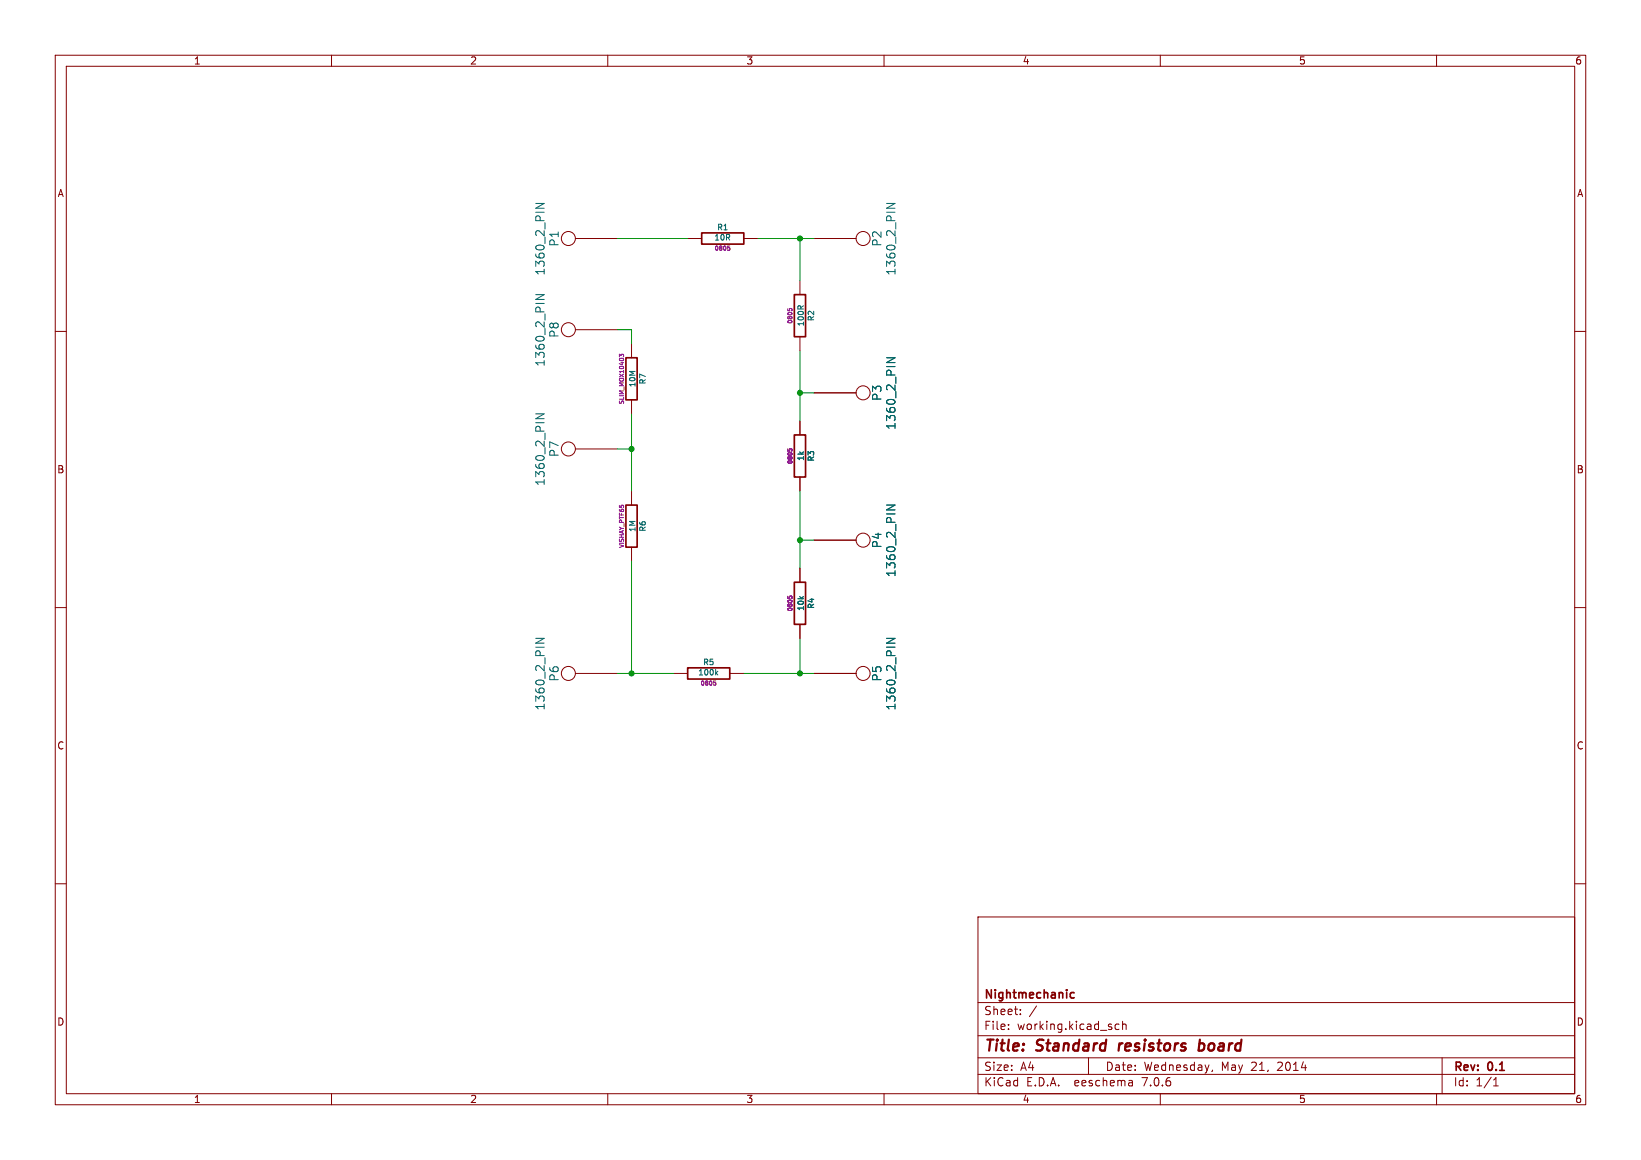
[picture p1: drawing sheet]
(kicad_sch (version 20230121) (generator eeschema)

 (paper "A4")

 (title_block
  (title "Standard resistors board")
  (date "Wednesday, May 21, 2014")
  (rev "0.1")
  (company "Nightmechanic"))

 (lib_symbols
  (symbol "Resistive_Arena-rescue:R" (pin_numbers hide) (pin_names (offset 0)) (in_bom yes) (on_board yes)
   (property "Reference" "R" (at 2.032 0 90) (effects (font (size 1.016 1.016))))
   (property "Value" "R" (at 0.1778 0.0254 90) (effects (font (size 1.016 1.016))))
   (property "Footprint" "" (at -1.778 0 90) (effects (font (size 0.762 0.762))))
   (property "Datasheet" "" (at 0 0 0) (effects (font (size 0.762 0.762))))
   (symbol "R_0_1"
    (rectangle (start -1.016 3.81) (end 1.016 -3.81) (stroke (width 0.3048) (type solid)) (fill (type none))))
   (symbol "R_1_1"
    (pin passive line (at 0 6.35 270) (length 2.54) (name "~" (effects (font (size 1.524 1.524)))) (number "1" (effects (font (size 1.524 1.524)))))
    (pin passive line (at 0 -6.35 90) (length 2.54) (name "~" (effects (font (size 1.524 1.524)))) (number "2" (effects (font (size 1.524 1.524)))))))
  (symbol "resistive_arena:1360_2_PIN" (pin_numbers hide) (pin_names (offset 1.016) hide) (in_bom yes) (on_board yes)
   (property "Reference" "P" (at 0 11.43 0) (effects (font (size 1.524 1.524))))
   (property "Value" "1360_2_PIN" (at 0 13.97 0) (effects (font (size 1.524 1.524))))
   (property "Footprint" "KEYSTONE_1360_2" (at -2.54 8.89 0) (effects (font (size 1.524 1.524)) hide))
   (property "Datasheet" "http://www.keyelco.com/product.cfm/product_id/3057" (at 0 11.43 0) (effects (font (size 1.524 1.524)) hide))
   (property "Manufacturer" "Keystone" (at 2.54 13.97 0) (effects (font (size 1.524 1.524)) hide))
   (property "Part Number" "1360-2" (at 5.08 16.51 0) (effects (font (size 1.524 1.524)) hide))
   (property "Source" "Mouser" (at 7.62 19.05 0) (effects (font (size 1.524 1.524)) hide))
   (symbol "1360_2_PIN_0_1"
    (circle (center 0 8.89) (radius 1.27) (stroke (width 0) (type solid)) (fill (type none))))
   (symbol "1360_2_PIN_1_1"
    (pin bidirectional line (at 0 0 90) (length 7.62) (name "1" (effects (font (size 1.27 1.27)))) (number "1" (effects (font (size 1.27 1.27))))))))

 (junction (at 114.3 81.28) (diameter 0) (color 0 0 0 0))
 (junction (at 144.78 121.92) (diameter 0) (color 0 0 0 0))
 (junction (at 144.78 97.79) (diameter 0) (color 0 0 0 0))
 (junction (at 114.3 121.92) (diameter 0) (color 0 0 0 0))
 (junction (at 144.78 43.18) (diameter 0) (color 0 0 0 0))
 (junction (at 144.78 71.12) (diameter 0) (color 0 0 0 0))

 (wire (pts (xy 114.3 74.93) (xy 114.3 81.28)) (stroke (width 0) (type default)))
 (wire (pts (xy 144.78 115.57) (xy 144.78 121.92)) (stroke (width 0) (type default)))
 (wire (pts (xy 114.3 62.23) (xy 114.3 59.69)) (stroke (width 0) (type default)))
 (wire (pts (xy 144.78 43.18) (xy 147.32 43.18)) (stroke (width 0) (type default)))
 (wire (pts (xy 144.78 71.12) (xy 144.78 76.2)) (stroke (width 0) (type default)))
 (wire (pts (xy 114.3 121.92) (xy 121.92 121.92)) (stroke (width 0) (type default)))
 (wire (pts (xy 147.32 71.12) (xy 144.78 71.12)) (stroke (width 0) (type default)))
 (wire (pts (xy 111.76 81.28) (xy 114.3 81.28)) (stroke (width 0) (type default)))
 (wire (pts (xy 134.62 121.92) (xy 144.78 121.92)) (stroke (width 0) (type default)))
 (wire (pts (xy 111.76 121.92) (xy 114.3 121.92)) (stroke (width 0) (type default)))
 (wire (pts (xy 114.3 121.92) (xy 114.3 101.6)) (stroke (width 0) (type default)))
 (wire (pts (xy 144.78 121.92) (xy 147.32 121.92)) (stroke (width 0) (type default)))
 (wire (pts (xy 144.78 88.9) (xy 144.78 97.79)) (stroke (width 0) (type default)))
 (wire (pts (xy 114.3 59.69) (xy 111.76 59.69)) (stroke (width 0) (type default)))
 (wire (pts (xy 144.78 43.18) (xy 144.78 50.8)) (stroke (width 0) (type default)))
 (wire (pts (xy 111.76 43.18) (xy 124.46 43.18)) (stroke (width 0) (type default)))
 (wire (pts (xy 147.32 97.79) (xy 144.78 97.79)) (stroke (width 0) (type default)))
 (wire (pts (xy 137.16 43.18) (xy 144.78 43.18)) (stroke (width 0) (type default)))
 (wire (pts (xy 144.78 97.79) (xy 144.78 102.87)) (stroke (width 0) (type default)))
 (wire (pts (xy 144.78 63.5) (xy 144.78 71.12)) (stroke (width 0) (type default)))
 (wire (pts (xy 114.3 81.28) (xy 114.3 88.9)) (stroke (width 0) (type default)))

 (symbol (lib_id "Resistive_Arena-rescue:R") (at 130.81 43.18 90) (unit 1) (in_bom yes) (on_board yes) (dnp no)
  (property "Reference" "R1" (at 130.81 41.148 90) (effects (font (size 1.016 1.016))))
  (property "Value" "10R" (at 130.7846 43.0022 90) (effects (font (size 1.016 1.016))))
  (property "Footprint" "0805" (at 130.81 44.958 90) (effects (font (size 0.762 0.762))))
  (property "Datasheet" "http://documents.tycoelectronics.com/commerce/DocumentDelivery/DDEController?Action=showdoc&DocId=Data+Sheet%7F1773270%7FK%7Fpdf%7FEnglish%7FENG_DS_1773270_K.pdf" (at 130.81 43.18 0) (effects (font (size 0.762 0.762)) hide))
  (property "Manufacturer" "TE Connectivity" (at 130.81 43.18 90) (effects (font (size 1.524 1.524)) hide))
  (property "Part Number" "RN73C2A10RBTG" (at 130.81 43.18 90) (effects (font (size 1.524 1.524)) hide))
  (property "Source" "Mouser" (at 130.81 43.18 90) (effects (font (size 1.524 1.524)) hide)) (pin "1") (pin "2"))

 (symbol (lib_id "Resistive_Arena-rescue:R") (at 144.78 57.15 0) (unit 1) (in_bom yes) (on_board yes) (dnp no)
  (property "Reference" "R2" (at 146.812 57.15 90) (effects (font (size 1.016 1.016))))
  (property "Value" "100R" (at 144.9578 57.1246 90) (effects (font (size 1.016 1.016))))
  (property "Footprint" "0805" (at 143.002 57.15 90) (effects (font (size 0.762 0.762))))
  (property "Datasheet" "http://www.welwyn-tt.com/pdf/datasheet/PCF.pdf" (at 144.78 57.15 0) (effects (font (size 0.762 0.762)) hide))
  (property "Manufacturer" "Welwyn-TT" (at 144.78 57.15 90) (effects (font (size 1.524 1.524)) hide))
  (property "Part Number" "PCF0805-13-100RBT1" (at 144.78 57.15 90) (effects (font (size 1.524 1.524)) hide))
  (property "Source" "Mouser" (at 144.78 57.15 90) (effects (font (size 1.524 1.524)) hide)) (pin "1") (pin "2"))

 (symbol (lib_id "Resistive_Arena-rescue:R") (at 144.78 82.55 0) (unit 1) (in_bom yes) (on_board yes) (dnp no)
  (property "Reference" "R3" (at 146.812 82.55 90) (effects (font (size 1.016 1.016))))
  (property "Value" "1k" (at 144.9578 82.5246 90) (effects (font (size 1.016 1.016))))
  (property "Footprint" "0805" (at 143.002 82.55 90) (effects (font (size 0.762 0.762))))
  (property "Datasheet" "http://www.welwyn-tt.com/pdf/datasheet/PCF.pdf" (at 144.78 82.55 0) (effects (font (size 0.762 0.762)) hide))
  (property "Manufacturer" "Welwyn-TT" (at 144.78 82.55 90) (effects (font (size 1.524 1.524)) hide))
  (property "Part Number" "PCF0805-13-1K0BT1" (at 144.78 82.55 90) (effects (font (size 1.524 1.524)) hide))
  (property "Source" "Mouser" (at 144.78 82.55 90) (effects (font (size 1.524 1.524)) hide)) (pin "1") (pin "2"))

 (symbol (lib_id "Resistive_Arena-rescue:R") (at 144.78 109.22 0) (unit 1) (in_bom yes) (on_board yes) (dnp no)
  (property "Reference" "R4" (at 146.812 109.22 90) (effects (font (size 1.016 1.016))))
  (property "Value" "10k" (at 144.9578 109.1946 90) (effects (font (size 1.016 1.016))))
  (property "Footprint" "0805" (at 143.002 109.22 90) (effects (font (size 0.762 0.762))))
  (property "Datasheet" "http://www.welwyn-tt.com/pdf/datasheet/PCF.pdf" (at 144.78 109.22 0) (effects (font (size 0.762 0.762)) hide))
  (property "Manufacturer" "Welwyn-TT" (at 144.78 109.22 90) (effects (font (size 1.524 1.524)) hide))
  (property "Part Number" "PCF0805-13-10KBT1" (at 144.78 109.22 90) (effects (font (size 1.524 1.524)) hide))
  (property "Source" "Mouser" (at 144.78 109.22 90) (effects (font (size 1.524 1.524)) hide)) (pin "1") (pin "2"))

 (symbol (lib_id "Resistive_Arena-rescue:R") (at 128.27 121.92 90) (unit 1) (in_bom yes) (on_board yes) (dnp no)
  (property "Reference" "R5" (at 128.27 119.888 90) (effects (font (size 1.016 1.016))))
  (property "Value" "100k" (at 128.2446 121.7422 90) (effects (font (size 1.016 1.016))))
  (property "Footprint" "0805" (at 128.27 123.698 90) (effects (font (size 0.762 0.762))))
  (property "Datasheet" "http://www.vishay.com/docs/28779/tnpu_e3.pdf" (at 128.27 121.92 0) (effects (font (size 0.762 0.762)) hide))
  (property "Manufacturer" "Vishay" (at 128.27 121.92 90) (effects (font (size 1.524 1.524)) hide))
  (property "Part Number" "TNPU0805100KAZEN00" (at 128.27 121.92 90) (effects (font (size 1.524 1.524)) hide))
  (property "Source" "Mouser" (at 128.27 121.92 90) (effects (font (size 1.524 1.524)) hide)) (pin "1") (pin "2"))

 (symbol (lib_id "Resistive_Arena-rescue:R") (at 114.3 95.25 0) (unit 1) (in_bom yes) (on_board yes) (dnp no)
  (property "Reference" "R6" (at 116.332 95.25 90) (effects (font (size 1.016 1.016))))
  (property "Value" "1M" (at 114.4778 95.2246 90) (effects (font (size 1.016 1.016))))
  (property "Footprint" "VISHAY_PTF65" (at 112.522 95.25 90) (effects (font (size 0.762 0.762))))
  (property "Datasheet" "http://www.vishay.com/docs/31019/ptf.pdf" (at 114.3 95.25 0) (effects (font (size 0.762 0.762)) hide))
  (property "Manufacturer" "Vishay" (at 114.3 95.25 90) (effects (font (size 1.524 1.524)) hide))
  (property "Part Number" "PTF651M0000BZBF" (at 114.3 95.25 90) (effects (font (size 1.524 1.524)) hide))
  (property "Source" "Mouser" (at 114.3 95.25 90) (effects (font (size 1.524 1.524)) hide)) (pin "1") (pin "2"))

 (symbol (lib_id "Resistive_Arena-rescue:R") (at 114.3 68.58 0) (unit 1) (in_bom yes) (on_board yes) (dnp no)
  (property "Reference" "R7" (at 116.332 68.58 90) (effects (font (size 1.016 1.016))))
  (property "Value" "10M" (at 114.4778 68.5546 90) (effects (font (size 1.016 1.016))))
  (property "Footprint" "SLIM_MOX10403" (at 112.522 68.58 90) (effects (font (size 0.762 0.762))))
  (property "Datasheet" "http://www.ohmite.com/catalog/pdf/v_slimmox.pdf" (at 114.3 68.58 0) (effects (font (size 0.762 0.762)) hide))
  (property "Manufacturer" "Ohmite" (at 114.3 68.58 90) (effects (font (size 1.524 1.524)) hide))
  (property "Part Number" "SM104031005FE" (at 114.3 68.58 90) (effects (font (size 1.524 1.524)) hide))
  (property "Source" "Mouser" (at 114.3 68.58 90) (effects (font (size 1.524 1.524)) hide)) (pin "1") (pin "2"))

 (symbol (lib_id "resistive_arena:1360_2_PIN") (at 111.76 43.18 90) (unit 1) (in_bom yes) (on_board yes) (dnp no)
  (property "Reference" "P1" (at 100.33 43.18 0) (effects (font (size 1.524 1.524))))
  (property "Value" "1360_2_PIN" (at 97.79 43.18 0) (effects (font (size 1.524 1.524))))
  (property "Footprint" "KEYSTONE_1360_2" (at 102.87 45.72 0) (effects (font (size 1.524 1.524)) hide))
  (property "Datasheet" "http://www.keyelco.com/product.cfm/product_id/3057" (at 100.33 43.18 0) (effects (font (size 1.524 1.524)) hide))
  (property "Manufacturer" "Keystone" (at 97.79 40.64 0) (effects (font (size 1.524 1.524)) hide))
  (property "Part Number" "1360-2" (at 95.25 38.1 0) (effects (font (size 1.524 1.524)) hide))
  (property "Source" "Mouser" (at 92.71 35.56 0) (effects (font (size 1.524 1.524)) hide)) (pin "1"))

 (symbol (lib_id "resistive_arena:1360_2_PIN") (at 147.32 43.18 270) (unit 1) (in_bom yes) (on_board yes) (dnp no)
  (property "Reference" "P2" (at 158.75 43.18 0) (effects (font (size 1.524 1.524))))
  (property "Value" "1360_2_PIN" (at 161.29 43.18 0) (effects (font (size 1.524 1.524))))
  (property "Footprint" "KEYSTONE_1360_2" (at 156.21 40.64 0) (effects (font (size 1.524 1.524)) hide))
  (property "Datasheet" "http://www.keyelco.com/product.cfm/product_id/3057" (at 158.75 43.18 0) (effects (font (size 1.524 1.524)) hide))
  (property "Manufacturer" "Keystone" (at 161.29 45.72 0) (effects (font (size 1.524 1.524)) hide))
  (property "Part Number" "1360-2" (at 163.83 48.26 0) (effects (font (size 1.524 1.524)) hide))
  (property "Source" "Mouser" (at 166.37 50.8 0) (effects (font (size 1.524 1.524)) hide)) (pin "1"))

 (symbol (lib_id "resistive_arena:1360_2_PIN") (at 147.32 71.12 270) (unit 1) (in_bom yes) (on_board yes) (dnp no)
  (property "Reference" "P3" (at 158.75 71.12 0) (effects (font (size 1.524 1.524))))
  (property "Value" "1360_2_PIN" (at 161.29 71.12 0) (effects (font (size 1.524 1.524))))
  (property "Footprint" "KEYSTONE_1360_2" (at 156.21 68.58 0) (effects (font (size 1.524 1.524)) hide))
  (property "Datasheet" "http://www.keyelco.com/product.cfm/product_id/3057" (at 158.75 71.12 0) (effects (font (size 1.524 1.524)) hide))
  (property "Manufacturer" "Keystone" (at 161.29 73.66 0) (effects (font (size 1.524 1.524)) hide))
  (property "Part Number" "1360-2" (at 163.83 76.2 0) (effects (font (size 1.524 1.524)) hide))
  (property "Source" "Mouser" (at 166.37 78.74 0) (effects (font (size 1.524 1.524)) hide)) (pin "1"))

 (symbol (lib_id "resistive_arena:1360_2_PIN") (at 147.32 97.79 270) (unit 1) (in_bom yes) (on_board yes) (dnp no)
  (property "Reference" "P4" (at 158.75 97.79 0) (effects (font (size 1.524 1.524))))
  (property "Value" "1360_2_PIN" (at 161.29 97.79 0) (effects (font (size 1.524 1.524))))
  (property "Footprint" "KEYSTONE_1360_2" (at 156.21 95.25 0) (effects (font (size 1.524 1.524)) hide))
  (property "Datasheet" "http://www.keyelco.com/product.cfm/product_id/3057" (at 158.75 97.79 0) (effects (font (size 1.524 1.524)) hide))
  (property "Manufacturer" "Keystone" (at 161.29 100.33 0) (effects (font (size 1.524 1.524)) hide))
  (property "Part Number" "1360-2" (at 163.83 102.87 0) (effects (font (size 1.524 1.524)) hide))
  (property "Source" "Mouser" (at 166.37 105.41 0) (effects (font (size 1.524 1.524)) hide)) (pin "1"))

 (symbol (lib_id "resistive_arena:1360_2_PIN") (at 147.32 121.92 270) (unit 1) (in_bom yes) (on_board yes) (dnp no)
  (property "Reference" "P5" (at 158.75 121.92 0) (effects (font (size 1.524 1.524))))
  (property "Value" "1360_2_PIN" (at 161.29 121.92 0) (effects (font (size 1.524 1.524))))
  (property "Footprint" "KEYSTONE_1360_2" (at 156.21 119.38 0) (effects (font (size 1.524 1.524)) hide))
  (property "Datasheet" "http://www.keyelco.com/product.cfm/product_id/3057" (at 158.75 121.92 0) (effects (font (size 1.524 1.524)) hide))
  (property "Manufacturer" "Keystone" (at 161.29 124.46 0) (effects (font (size 1.524 1.524)) hide))
  (property "Part Number" "1360-2" (at 163.83 127 0) (effects (font (size 1.524 1.524)) hide))
  (property "Source" "Mouser" (at 166.37 129.54 0) (effects (font (size 1.524 1.524)) hide)) (pin "1"))

 (symbol (lib_id "resistive_arena:1360_2_PIN") (at 111.76 121.92 90) (unit 1) (in_bom yes) (on_board yes) (dnp no)
  (property "Reference" "P6" (at 100.33 121.92 0) (effects (font (size 1.524 1.524))))
  (property "Value" "1360_2_PIN" (at 97.79 121.92 0) (effects (font (size 1.524 1.524))))
  (property "Footprint" "KEYSTONE_1360_2" (at 102.87 124.46 0) (effects (font (size 1.524 1.524)) hide))
  (property "Datasheet" "http://www.keyelco.com/product.cfm/product_id/3057" (at 100.33 121.92 0) (effects (font (size 1.524 1.524)) hide))
  (property "Manufacturer" "Keystone" (at 97.79 119.38 0) (effects (font (size 1.524 1.524)) hide))
  (property "Part Number" "1360-2" (at 95.25 116.84 0) (effects (font (size 1.524 1.524)) hide))
  (property "Source" "Mouser" (at 92.71 114.3 0) (effects (font (size 1.524 1.524)) hide)) (pin "1"))

 (symbol (lib_id "resistive_arena:1360_2_PIN") (at 111.76 81.28 90) (unit 1) (in_bom yes) (on_board yes) (dnp no)
  (property "Reference" "P7" (at 100.33 81.28 0) (effects (font (size 1.524 1.524))))
  (property "Value" "1360_2_PIN" (at 97.79 81.28 0) (effects (font (size 1.524 1.524))))
  (property "Footprint" "KEYSTONE_1360_2" (at 102.87 83.82 0) (effects (font (size 1.524 1.524)) hide))
  (property "Datasheet" "http://www.keyelco.com/product.cfm/product_id/3057" (at 100.33 81.28 0) (effects (font (size 1.524 1.524)) hide))
  (property "Manufacturer" "Keystone" (at 97.79 78.74 0) (effects (font (size 1.524 1.524)) hide))
  (property "Part Number" "1360-2" (at 95.25 76.2 0) (effects (font (size 1.524 1.524)) hide))
  (property "Source" "Mouser" (at 92.71 73.66 0) (effects (font (size 1.524 1.524)) hide)) (pin "1"))

 (symbol (lib_id "resistive_arena:1360_2_PIN") (at 111.76 59.69 90) (unit 1) (in_bom yes) (on_board yes) (dnp no)
  (property "Reference" "P8" (at 100.33 59.69 0) (effects (font (size 1.524 1.524))))
  (property "Value" "1360_2_PIN" (at 97.79 59.69 0) (effects (font (size 1.524 1.524))))
  (property "Footprint" "KEYSTONE_1360_2" (at 102.87 62.23 0) (effects (font (size 1.524 1.524)) hide))
  (property "Datasheet" "http://www.keyelco.com/product.cfm/product_id/3057" (at 100.33 59.69 0) (effects (font (size 1.524 1.524)) hide))
  (property "Manufacturer" "Keystone" (at 97.79 57.15 0) (effects (font (size 1.524 1.524)) hide))
  (property "Part Number" "1360-2" (at 95.25 54.61 0) (effects (font (size 1.524 1.524)) hide))
  (property "Source" "Mouser" (at 92.71 52.07 0) (effects (font (size 1.524 1.524)) hide)) (pin "1"))

 (sheet_instances (path "" (page "1"))))
